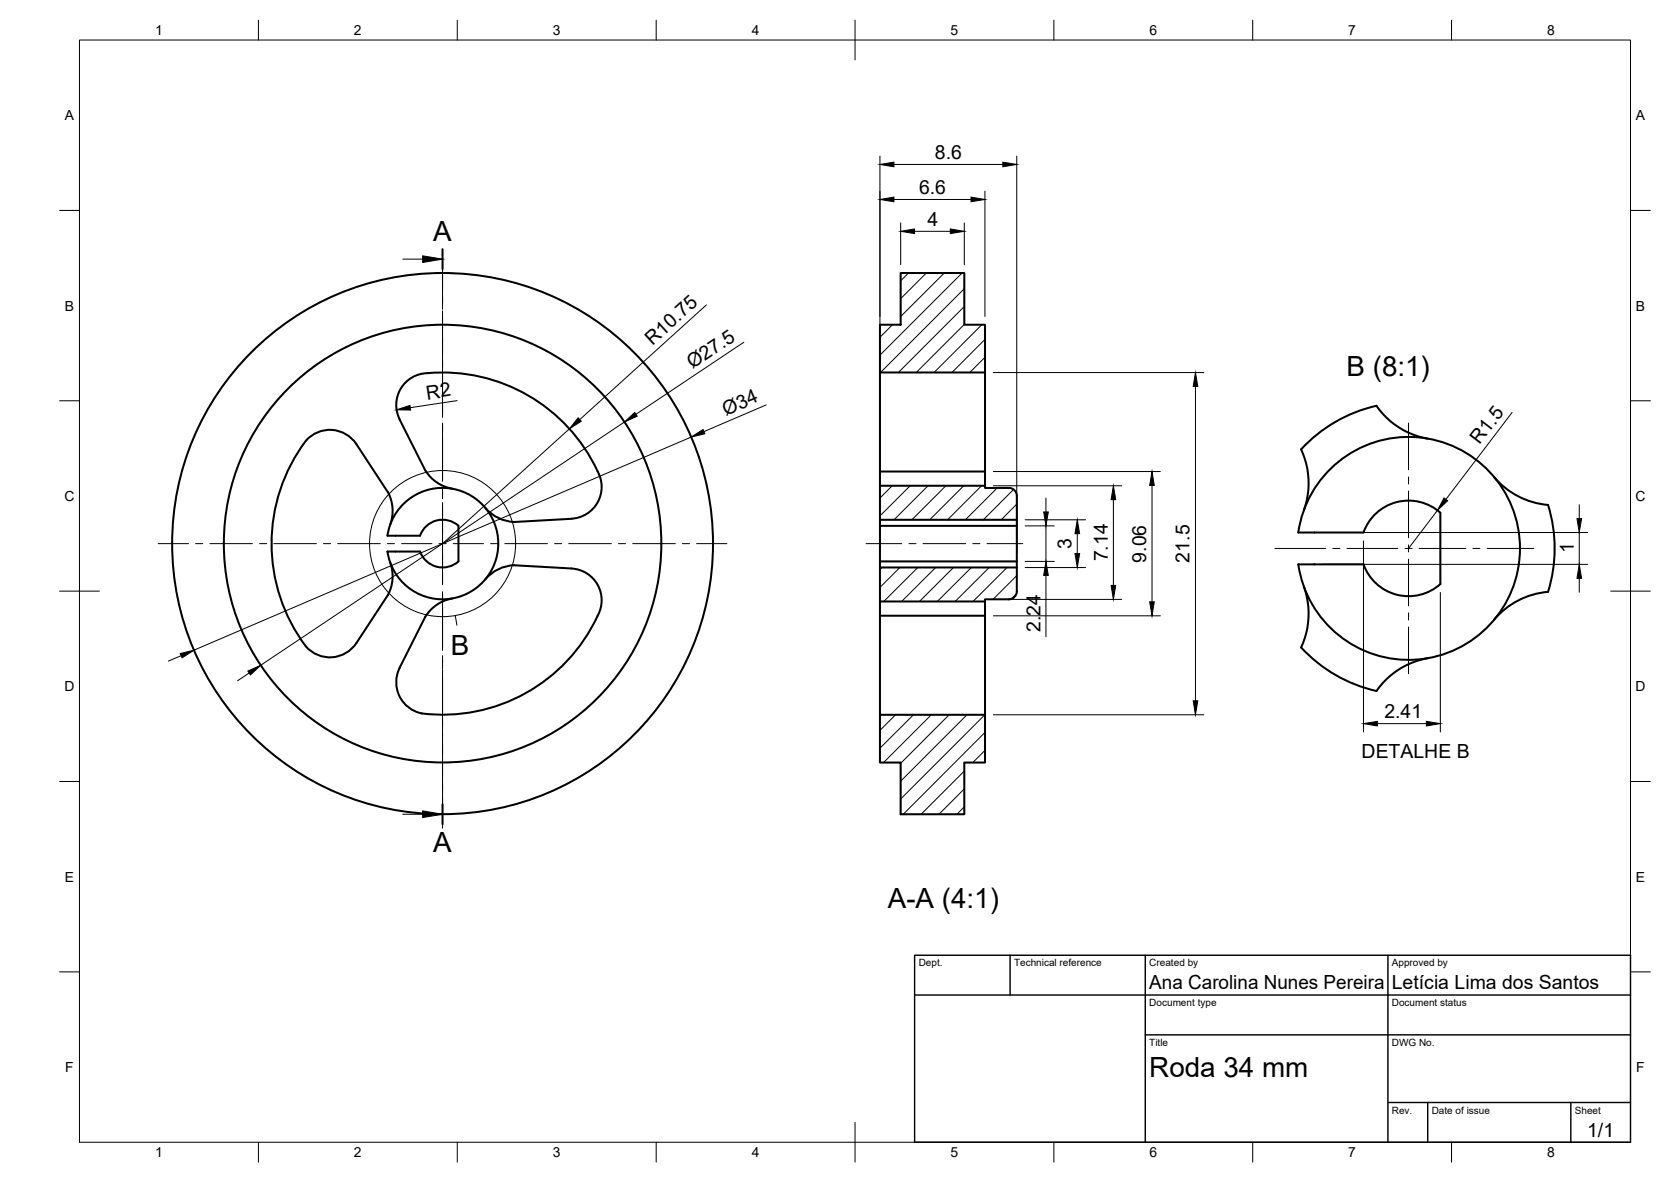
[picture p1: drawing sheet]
<svg xmlns="http://www.w3.org/2000/svg" width="420mm" height="297mm" viewBox="0 0 420 297" stroke-linecap="round" stroke-linejoin="round" font-family="sans-serif">
<!-- layer: Visible -->
<g fill="none" stroke="#000" stroke-width=".51">
<path d="M226.5 68.6h16v13h5.2v12h-26.4v-12h5.2zM221.3 93.6v24.9h26.4v-24.9M100.5 105.4l6.5 12.9M100.5 105.4a8 8 0 0 1 7-11.6 42.9 42.9 0 0 1 43.5 26.3 8 8 0 0 1-7.3 10.2M107 118.2a10 10 0 0 0 6.7 4.6M221.3 118.5v3.6M247.7 118.5v3.6M327.2 112.9a20 20 0 0 1 .6 15.4M359 110.2a19.8 19.8 0 0 1-12.9-8.2 36.7 36.7 0 0 0-18.9 10.9M375.6 119.8a20 20 0 0 0 13.6 7.1M97.4 134.6h8.2M97.4 134.6a14 14 0 0 1 21.5-9.8 14 14 0 0 1 0 23.6 14 14 0 0 1-21.5-9.8h8.2a6 6 0 0 0 9.7 2.5v-8.9a6 6 0 0 0-9.7 2.4"/>
<path d="M98.1 131.8a9.9 9.9 0 0 0-.6-8.1l-7.9-12.1a8 8 0 0 0-12.7-.8 42.8 42.8 0 0 0 .6 52.2 8 8 0 0 0 12.1-1.4l7.9-12.1a10 10 0 0 0 .6-8.1M122 127.6a10 10 0 0 0 7.3 3.6M143.7 130.4l-14.4 .8M221.3 130.6v10.5M253.7 122.6h-6v-.5h-26.4v8.5M253.7 122.6a2 2 0 0 1 2 2v6h-34.4M255.7 130.6v1.6h-34.4M255.7 132.2v8.9M362.2 128.9v17.9M362.2 128.9a12 12 0 0 0-19.4 4.9h-16.3a28 28 0 0 1 42.9-19.5 28 28 0 0 1-.1 47.1 28 28 0 0 1-42.9-19.6h16.4a12 12 0 0 0 19.4 5M389.2 126.9a36.7 36.7 0 0 1 0 21.8 19.9 19.9 0 0 0-13.6 7.1M107 155l-6.5 12.9"/>
<path d="M113.7 150.4a10 10 0 0 0-6.7 4.6M129.3 142.1l14.4 .8M129.3 142a10 10 0 0 0-7.3 3.6M143.7 142.9a8 8 0 0 1 6.6 11.8 42.7 42.7 0 0 1-45 24.4 8 8 0 0 1-4.8-11.2M221.3 142.6v-1.5h34.4v7.5a2 2 0 0 1-2 2h-6v.6h-26.4v-8.6h34.4M221.3 151.2v28.4M221.3 154.7h26.4M247.7 151.2v28.4M327.8 147.4a20 20 0 0 1-.6 15.3M221.3 179.6h26.4v12h-5.2v13h-16v-13h-5.2zM327.2 162.7a36.7 36.7 0 0 0 18.9 11M359 165.4a19.9 19.9 0 0 0-12.9 8.3"/>
<circle cx="111.3" cy="136.6" r="68"/>
<circle cx="111.3" cy="136.6" r="55"/>
</g>
<!-- layer: BORDER -->
<g fill="none" stroke="#000" stroke-width=".25">
<path d="M20 10.1h390v276.9h-390zM65 5.1v5M115 5.1v5M165 5.1v5M215 5.1v10M265 5.1v5M315 5.1v5M365 5.1v5M15 52.9h5M410 52.9h5M15 100.7h5M410 100.7h5"/>
<path d="M15 148.6h10M405 148.6h10M15 196.4h5M410 196.4h5M15 244.2h5M410 244.2h5M65 287v5M115 287v5M165 287v5M215 282.1v9.9M265 287v5M315 287v5"/>
<path d="M365 287v5"/>
</g>
<!-- layer: TITLEBLOCK -->
<path d="M230 240.1h180v46.9h-180zM230 250h180M254 240.1v9.9M288 240.1v46.9M349 240.1v46.9M288 260.1h122M349 277.1h61M359 277.1v9.9M395 277.1v9.9" fill="none" stroke="#000" stroke-width=".36"/>
<!-- layer: Smart Centers -->
<g fill="none" stroke="#000" stroke-width=".25">
<path d="M111.3 65.1v7.6M111.3 74.5v1.8M111.3 78.1v10.7M111.3 90.6v1.8M111.3 94.2v10.7M111.3 106.7v1.8M111.3 110.2v10.8M354.2 106.3v11.8M354.2 119.9v1.7M39.8 136.6h7.6M49.2 136.6h1.8M52.8 136.6h10.7"/>
<path d="M65.3 136.6h1.8M68.8 136.6h10.7M81.3 136.6h1.8M84.9 136.6h10.7M97.4 136.6h1.8M101 136.6h7.6M110.4 136.6h1.8M111.3 122.8v1.7M111.3 126.3v7.6M111.3 135.7v1.8M111.3 139.3v7.6M114 136.6h7.6"/>
<path d="M123.4 136.6h1.8M126.9 136.6h10.7M139.4 136.6h1.8M143 136.6h10.7M155.5 136.6h1.8M159.1 136.6h10.7M171.6 136.6h1.8M175.2 136.6h7.6M217.8 136.6h8.9M228.5 136.6h1.8M232.1 136.6h10.7M244.6 136.6h1.8"/>
<path d="M248.2 136.6h9M320.5 137.8h12.8M335.1 137.8h1.8M338.7 137.8h12.8M353.3 137.8h1.7M354.2 123.4v11.8M354.2 136.9v1.8M356.8 137.8h11.8M370.4 137.8h1.7M373.9 137.8h11.8M111.3 148.7v1.8M111.3 152.3v10.7"/>
<path d="M354.2 140.5v11.7M354.2 154v1.8M354.2 157.6v11.7M111.3 164.8v1.8M111.3 168.3v10.8M111.3 180.9v1.7M111.3 184.4v10.7M111.3 196.9v1.8M111.3 200.5v7.6"/>
</g>
<!-- layer: Hatching -->
<g fill="none" stroke="#000" stroke-width=".25">
<path d="M228.4 68.6l-1.9 2M232.9 68.6l-6.4 6.5M237.4 68.6l-10.9 11M241.9 68.6l-20.6 20.6M242.5 72.5l-21.1 21.1M242.5 77l-16.6 16.6M224.4 81.6l-3.1 3.2M242.5 81.5l-12.1 12.1M246.8 81.6l-12 12M247.6 85.3l-8.3 8.3M247.6 89.8l-3.8 3.8M224.3 122.1l-3 3.1"/>
<path d="M228.9 122.1l-7.6 7.6M233.3 122.1l-8.5 8.5M237.8 122.1l-8.5 8.5M242.3 122.1l-8.5 8.5M246.8 122.1l-8.5 8.5M250.7 122.6l-8 8M254.8 123l-7.6 7.6M255.7 126.7l-4 3.9M221.8 142.6l-.5 .5M226.3 142.6l-5 5M230.8 142.6l-8.6 8.6M235.2 142.6l-8.5 8.6"/>
<path d="M239.7 142.6l-8.5 8.6M244.2 142.6l-8.5 8.6M248.7 142.6l-8.5 8.6M253.2 142.6l-8.6 8.6M255.6 149.2l-1.3 1.3M255.7 144.7l-6 5.9M225.2 179.6l-3.9 3.9M229.7 179.6l-8.4 8.4M234.2 179.6l-12 12M238.7 179.6l-12.2 12.2M243.1 179.6l-16.6 16.7M247.6 179.6l-21.1 21.2"/>
<path d="M242.5 193.8l-10.9 10.8M242.5 198.3l-6.4 6.3M247.6 184.1l-20.5 20.5M247.6 188.6l-3 3M242.5 202.7l-1.9 1.9"/>
</g>
<!-- layer: Section Lines -->
<path d="M111.3 62.6v5M111.3 202.1v5" fill="none" stroke="#000" stroke-width=".51"/>
<g fill="none" stroke="#000" stroke-width=".25">
<path d="M101.3 65.1h5M111.3 67.6v10.1M111.3 80.1v2.4M111.3 84.9v14.3M111.3 101.5v2.4M111.3 106.3v14.3M111.3 123v2.4M111.3 127.7v14.3M111.3 144.4v2.4M111.3 149.2v14.3M111.3 165.8v2.4M111.3 170.6v14.3"/>
<path d="M111.3 187.2v2.4M111.3 192v10.1M101.3 204.6h5"/>
</g>
<path d="M106.3 64.3l5 .8-5 .9zM106.3 203.8l5 .8-5 .9z" fill="#000" stroke="#000" stroke-width=".25"/>
<!-- layer: Detail Boundary -->
<g fill="none" stroke="#000" stroke-width=".25">
<path d="M114.5 154.7l.4 2.4"/>
<circle cx="111.3" cy="136.6" r="18.4"/>
</g>
<!-- layer: FD_Dimensions -->
<g fill="none" stroke="#000" stroke-width=".25">
<path d="M221.3 39.2v99.8M255.7 39.2v99.8M224.8 50.1h19.4M224.8 41.3h27.4M226.5 56v10.5M230 58.1h9M242.5 56v10.5M247.6 48v31.5M177.6 76.6l-31.8 28.8M187 86l-27.1 18.1M249.8 93.6h52.9M300.6 97.1v79"/>
<path d="M114.9 100.7l-11.7 1.8M143.2 107.8l-31.9 28.8M157 106.1l-91.4 61.1M173.8 109.8l-125 53.6M192.7 101.8l-15.7 6.7M249.8 118.5h42M380.2 103.7l-16.6 21.8M249.8 122.1h32.2M257.8 132.2h7.3M257.8 130.6h15.2M263 125.1v3.6M263 132.2v8.9"/>
<path d="M270.9 134.1v5M280 125.6v21.5M289.7 122v29.2M332.6 133.8h66.6M342.8 135.9v48M361.4 128.3l-7.2 9.5M397.1 126.8v3.5M397.1 133.8v8M249.8 150.6h32.2M249.8 154.8h42M257.8 141.1h7.3M257.8 142.6h15.2"/>
<path d="M263 144.6v15.4M332.6 141.8h66.6M362.2 148.9v35M397.1 145.3v3.5M45.6 164.8l-3.3 1.3M62.7 169.1l-3 2M249.8 179.6h52.9M346.4 181.8h12.2"/>
</g>
<g fill="#000" stroke="#000" stroke-width=".25">
<path d="M221.3 50.1l3.5-.6v1.2zM221.3 41.3l3.5-.5v1.1zM226.5 58.1l3.5-.6v1.2zM239 57.5l3.5 .6-3.5 .6zM244.2 49.5l3.4 .6-3.4 .6zM252.2 40.8l3.5 .5-3.5 .6zM300.6 93.6l.6 3.5h-1.2zM99.7 103l3.4-1.1 .2 1.1zM145.4 105l.8 .9-3 1.9zM157 106.1l2.6-2.5 .6 1zM173.8 109.8l3-1.9 .4 1.1zM262.4 128.7h1.2l-.6 3.5z"/>
<path d="M270.9 130.6l.6 3.5h-1.2zM270.3 139.1h1.2l-.6 3.5zM280 122.1l.5 3.5h-1.1zM289.7 118.5l.5 3.5h-1.1zM363.1 125.1l.9 .7-2.6 2.5zM396.5 130.3h1.2l-.6 3.5zM263 141.1l.6 3.5h-1.2zM279.4 147.1h1.1l-.5 3.5zM289.1 151.2h1.1l-.5 3.6zM397.1 141.8l.6 3.5h-1.2zM45.3 164.2l3.5-.8-3 1.9zM62.3 168.6l3.3-1.4-2.6 2.4z"/>
<path d="M300 176.1h1.2l-.6 3.5zM342.8 181.8l3.6-.5v1.1zM358.6 181.3l3.6 .5-3.6 .6z"/>
</g>
<g font-size="7">
<text x="108.9" y="60.6">A</text>
<text x="338.6" y="94.6">B (8:1)</text>
<text x="113.4" y="164.6">B</text>
<text x="108.9" y="214.1">A</text>
<text x="223.2" y="228.1">A-A (4:1)</text>
<text x="289" y="270.6">Roda 34 mm</text>
</g>
<g font-size="4.9">
<text x="235.1" y="39.9">8.6</text>
<text x="231.1" y="48.7">6.6</text>
<text x="233.2" y="56.7">4</text>
<text x="164" y="86.9" transform="rotate(-42 164 86.9)">R10.75</text>
<text x="174.1" y="92.8" transform="rotate(-34 174.1 92.8)">Ø27.5</text>
<text x="107.4" y="100.4" transform="rotate(-9 107.4 100.4)">R2</text>
<text x="182.5" y="104.4" transform="rotate(-23 182.5 104.4)">Ø34</text>
<text x="372" y="111.9" transform="rotate(-53 372 111.9)">R1.5</text>
<text x="269.4" y="138" transform="rotate(-90 269.4 138)">3</text>
<text x="278.6" y="141.1" transform="rotate(-90 278.6 141.1)">7.14</text>
<text x="288.2" y="141.4" transform="rotate(-90 288.2 141.4)">9.06</text>
<text x="299.1" y="141.4" transform="rotate(-90 299.1 141.4)">21.5</text>
<text x="395.7" y="139" transform="rotate(-90 395.7 139)">1</text>
<text x="261.6" y="158.8" transform="rotate(-90 261.6 158.8)">2.24</text>
<text x="348.1" y="180.5">2.41</text>
<text x="342.4" y="190.4">DETALHE B</text>
<text x="289" y="248.5">Ana Carolina Nunes Pereira</text>
<text x="350" y="248.5">Letícia Lima dos Santos</text>
<text x="399.1" y="285.7">1/1</text>
</g>
<g font-size="3.5">
<text x="39" y="8.8">1</text>
<text x="89" y="8.8">2</text>
<text x="139" y="8.8">3</text>
<text x="189" y="8.8">4</text>
<text x="239" y="8.8">5</text>
<text x="289" y="8.8">6</text>
<text x="339" y="8.8">7</text>
<text x="389" y="8.8">8</text>
<text x="16.3" y="30.2">A</text>
<text x="411.3" y="30.2">A</text>
<text x="16.3" y="78">B</text>
<text x="411.3" y="78">B</text>
<text x="16.2" y="125.9">C</text>
<text x="411.2" y="125.9">C</text>
<text x="16.2" y="173.7">D</text>
<text x="411.2" y="173.7">D</text>
<text x="16.3" y="221.6">E</text>
<text x="411.3" y="221.6">E</text>
<text x="16.4" y="269.4">F</text>
<text x="411.4" y="269.4">F</text>
<text x="39" y="290.8">1</text>
<text x="89" y="290.8">2</text>
<text x="139" y="290.8">3</text>
<text x="189" y="290.8">4</text>
<text x="239" y="290.8">5</text>
<text x="289" y="290.8">6</text>
<text x="339" y="290.8">7</text>
<text x="389" y="290.8">8</text>
</g>
<g font-size="2.5">
<text x="231" y="242.9">Dept.</text>
<text x="255" y="242.9">Technical reference</text>
<text x="289" y="242.9">Created by</text>
<text x="350" y="242.9">Approved by</text>
<text x="289" y="252.8">Document type</text>
<text x="350" y="252.8">Document status</text>
<text x="289" y="262.9">Title</text>
<text x="350" y="262.9">DWG No.</text>
<text x="350" y="279.9">Rev.</text>
<text x="360" y="279.9">Date of issue</text>
<text x="396" y="279.9">Sheet</text>
</g>
</svg>
